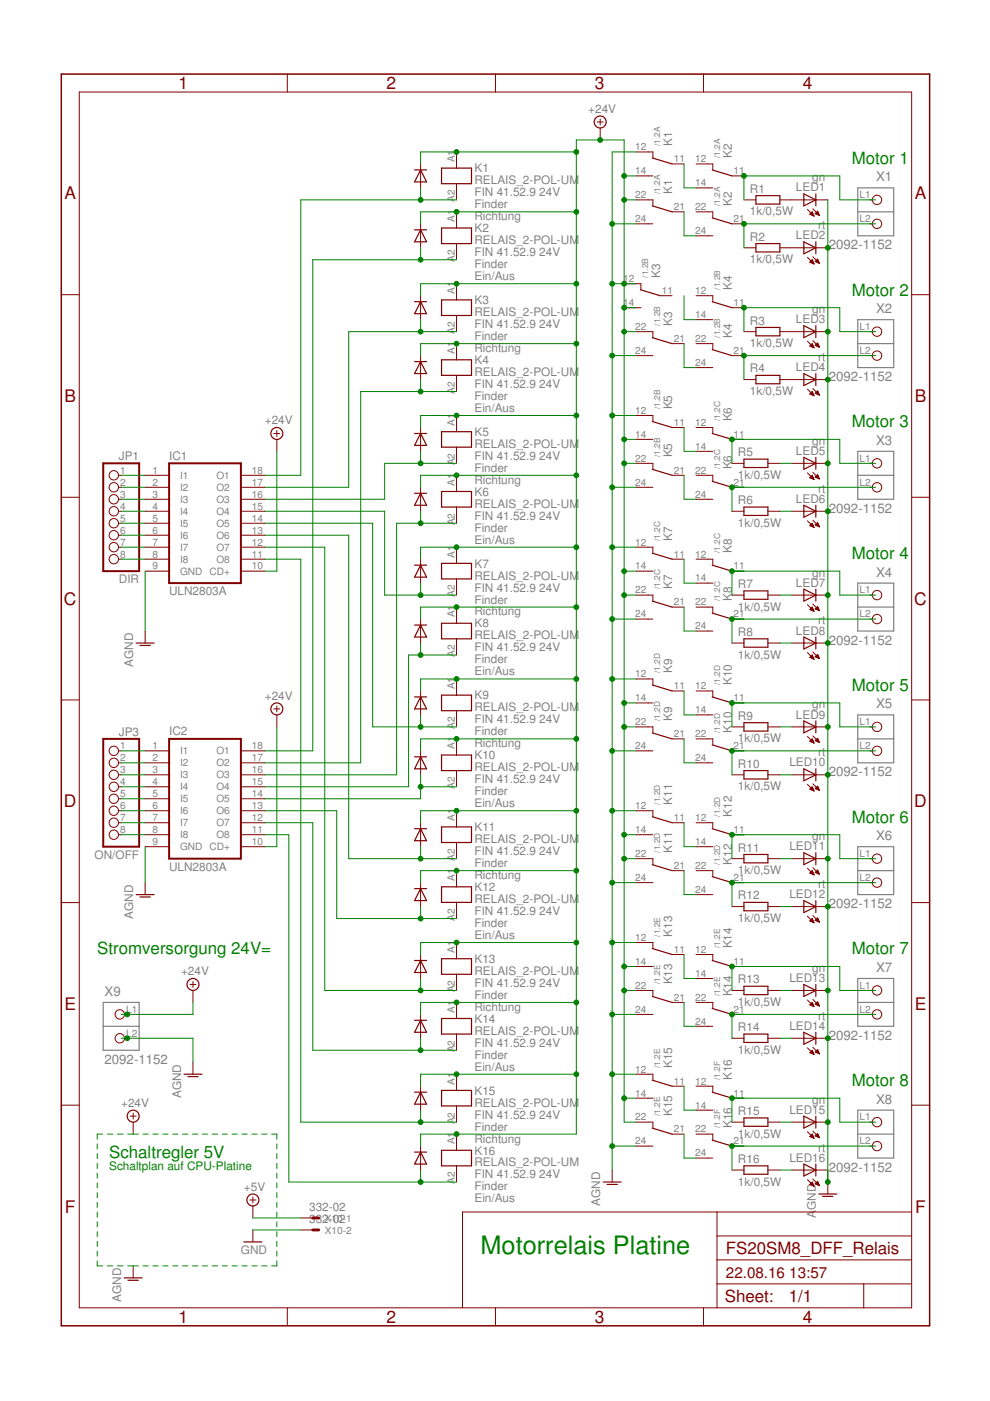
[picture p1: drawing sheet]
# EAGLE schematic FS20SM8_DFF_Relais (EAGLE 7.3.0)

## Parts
IC1  ULN2803A  [DIL18]
IC2  ULN2803A  [DIL18]
JP1  DIR  PINHD-1X8  [1X08]
JP3  ON/OFF  PINHD-1X8  [1X08]
K1  RELAIS_2-POL-UM  [RELAIS_2-POL-UM]
K2  RELAIS_2-POL-UM  [RELAIS_2-POL-UM]
K3  RELAIS_2-POL-UM  [RELAIS_2-POL-UM]
K4  RELAIS_2-POL-UM  [RELAIS_2-POL-UM]
K5  RELAIS_2-POL-UM  [RELAIS_2-POL-UM]
K6  RELAIS_2-POL-UM  [RELAIS_2-POL-UM]
K7  RELAIS_2-POL-UM  [RELAIS_2-POL-UM]
K8  RELAIS_2-POL-UM  [RELAIS_2-POL-UM]
K9  RELAIS_2-POL-UM  [RELAIS_2-POL-UM]
K10  RELAIS_2-POL-UM  [RELAIS_2-POL-UM]
K11  RELAIS_2-POL-UM  [RELAIS_2-POL-UM]
K12  RELAIS_2-POL-UM  [RELAIS_2-POL-UM]
K13  RELAIS_2-POL-UM  [RELAIS_2-POL-UM]
K14  RELAIS_2-POL-UM  [RELAIS_2-POL-UM]
K15  RELAIS_2-POL-UM  [RELAIS_2-POL-UM]
K16  RELAIS_2-POL-UM  [RELAIS_2-POL-UM]
LED1  gn  LED3MM  [LED3MM]
LED2  rt  LED3MM  [LED3MM]
LED3  gn  LED3MM  [LED3MM]
LED4  rt  LED3MM  [LED3MM]
LED5  gn  LED3MM  [LED3MM]
LED6  rt  LED3MM  [LED3MM]
LED7  gn  LED3MM  [LED3MM]
LED8  rt  LED3MM  [LED3MM]
LED9  gn  LED3MM  [LED3MM]
LED10  rt  LED3MM  [LED3MM]
LED11  gn  LED3MM  [LED3MM]
LED12  rt  LED3MM  [LED3MM]
LED13  gn  LED3MM  [LED3MM]
LED14  rt  LED3MM  [LED3MM]
LED15  gn  LED3MM  [LED3MM]
LED16  rt  LED3MM  [LED3MM]
R1  1k/0,5W  R-EU_0207/2V  [0207/2V]
R2  1k/0,5W  R-EU_0207/2V  [0207/2V]
R3  1k/0,5W  R-EU_0207/2V  [0207/2V]
R4  1k/0,5W  R-EU_0207/2V  [0207/2V]
R5  1k/0,5W  R-EU_0207/2V  [0207/2V]
R6  1k/0,5W  R-EU_0207/2V  [0207/2V]
R7  1k/0,5W  R-EU_0207/2V  [0207/2V]
R8  1k/0,5W  R-EU_0207/2V  [0207/2V]
R9  1k/0,5W  R-EU_0207/2V  [0207/2V]
R10  1k/0,5W  R-EU_0207/2V  [0207/2V]
R11  1k/0,5W  R-EU_0207/2V  [0207/2V]
R12  1k/0,5W  R-EU_0207/2V  [0207/2V]
R13  1k/0,5W  R-EU_0207/2V  [0207/2V]
R14  1k/0,5W  R-EU_0207/2V  [0207/2V]
R15  1k/0,5W  R-EU_0207/2V  [0207/2V]
R16  1k/0,5W  R-EU_0207/2V  [0207/2V]
X1  2092-1152  [P-2092-1152]
X2  2092-1152  [P-2092-1152]
X3  2092-1152  [P-2092-1152]
X4  2092-1152  [P-2092-1152]
X5  2092-1152  [P-2092-1152]
X6  2092-1152  [P-2092-1152]
X7  2092-1152  [P-2092-1152]
X8  2092-1152  [P-2092-1152]
X9  2092-1152  [P-2092-1152]
X10  332-02  [332-02]

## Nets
+5V: X10.1
+24V: IC1.10(CD+) IC2.10(CD+) K1.14 K1.22 K1.A1 K2.A1 K3.12 K3.14 K3.22 K3.A1 K4.A1 K5.14 K5.22 K5.A1 K6.A1 K7.14 K7.22 K7.A1 K8.A1 K9.14 K9.22 K9.A1 K10.A1 K11.14 K11.22 K11.A1 K12.A1 K13.14 K13.22 K13.A1 K14.A1 K15.14 K15.22 K15.A1 X9.L1(P1)
AGND: IC1.9(GND) IC2.9(GND) K1.12 K1.24 K3.24 K5.12 K5.24 K7.12 K7.24 K9.12 K9.24 K11.12 K11.24 K13.12 K13.24 K15.12 K15.24 LED1.K(C) LED2.K(C) LED3.K(C) LED4.K(C) LED5.K(C) LED6.K(C) LED7.K(C) LED8.K(C) LED9.K(C) LED10.K(C) LED11.K(C) LED12.K(C) LED13.K(C) LED14.K(C) LED15.K(C) LED16.K(C) X9.L2(P2)
GND: X10.2
N$1: K1.11 K2.14
N$2: IC2.18(O1) K2.A2
N$3: IC1.18(O1) K1.A2
N$4: K1.21 K2.24
N$5: IC1.17(O2) K3.A2
N$6: IC2.17(O2) K4.A2
N$7: IC1.16(O3) K5.A2
N$8: IC2.16(O3) K6.A2
N$9: IC1.15(O4) K7.A2
N$10: IC2.15(O4) K8.A2
N$11: K4.11 R3.1
N$12: K2.11 R1.1
N$13: K2.21 R2.1
N$14: K4.21 R4.1
N$15: K4.14
N$16: K3.21 K4.24
N$17: K6.11 R5.1
N$18: K6.21 R6.1
N$19: K5.11 K6.14
N$20: K5.21 K6.24
N$21: K8.11 R7.1
N$22: K8.21 R8.1
N$23: K7.11 K8.14
N$24: K7.21 K8.24
N$25: IC1.14(O5) K9.A2
N$26: IC2.14(O5) K10.A2
N$27: IC1.13(O6) K11.A2
N$28: IC2.13(O6) K12.A2
N$29: IC1.12(O7) K13.A2
N$30: IC2.12(O7) K14.A2
N$31: IC1.11(O8) K15.A2
N$32: IC2.11(O8) K16.A2
N$33: K10.11 R9.1
N$34: K10.21 R10.1
N$35: K9.11 K10.14
N$36: K9.21 K10.24
N$37: K12.11 R11.1
N$38: K12.21 R12.1
N$39: K11.11 K12.14
N$40: K11.21 K12.24
N$41: K14.11 R13.1
N$42: K14.21 R14.1
N$43: K13.11 K14.14
N$44: K13.21 K14.24
N$45: K16.11 R15.1
N$46: K16.21 R16.1
N$47: K15.11 K16.14
N$48: K15.21 K16.24
N$49: K16.A1
N$50: LED1.A R1.2
N$51: LED2.A R2.2
N$52: LED3.A R3.2
N$53: LED4.A R4.2
N$54: LED5.A R5.2
N$55: LED6.A R6.2
N$56: LED7.A R7.2
N$57: LED8.A R8.2
N$58: LED9.A R9.2
N$59: LED10.A R10.2
N$60: LED11.A R11.2
N$61: LED12.A R12.2
N$62: LED13.A R13.2
N$63: LED14.A R14.2
N$64: LED15.A R15.2
N$65: LED16.A R16.2
N$66: IC1.1(I1) JP1.1
N$67: IC1.2(I2) JP1.2
N$68: IC1.3(I3) JP1.3
N$69: IC1.4(I4) JP1.4
N$70: IC1.5(I5) JP1.5
N$71: IC1.6(I6) JP1.6
N$72: IC1.7(I7) JP1.7
N$73: IC1.8(I8) JP1.8
N$74: IC2.1(I1) JP3.1
N$75: IC2.2(I2) JP3.2
N$76: IC2.3(I3) JP3.3
N$77: IC2.4(I4) JP3.4
N$78: IC2.5(I5) JP3.5
N$79: IC2.6(I6) JP3.6
N$80: IC2.7(I7) JP3.7
N$81: IC2.8(I8) JP3.8
Unconnected: K2.12 K2.22 K3.11 K4.12 K4.22 K6.12 K6.22 K8.12 K8.22 K10.12 K10.22 K12.12 K12.22 K14.12 K14.22 K16.12 K16.22 X1.L1(P1) X1.L2(P2) X2.L1(P1) X2.L2(P2) X3.L1(P1) X3.L2(P2) X4.L1(P1) X4.L2(P2) X5.L1(P1) X5.L2(P2) X6.L1(P1) X6.L2(P2) X7.L1(P1) X7.L2(P2) X8.L1(P1) X8.L2(P2)

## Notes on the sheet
- Motor 1
- Motor 2
- Motor 3
- Motor 4
- Motor 5
- Motor 6
- Stromversorgung 24V= | Motor 7
- Motor 8
- Schaltregler 5V
- Schaltplan auf CPU-Platine
- Motorrelais Platine
